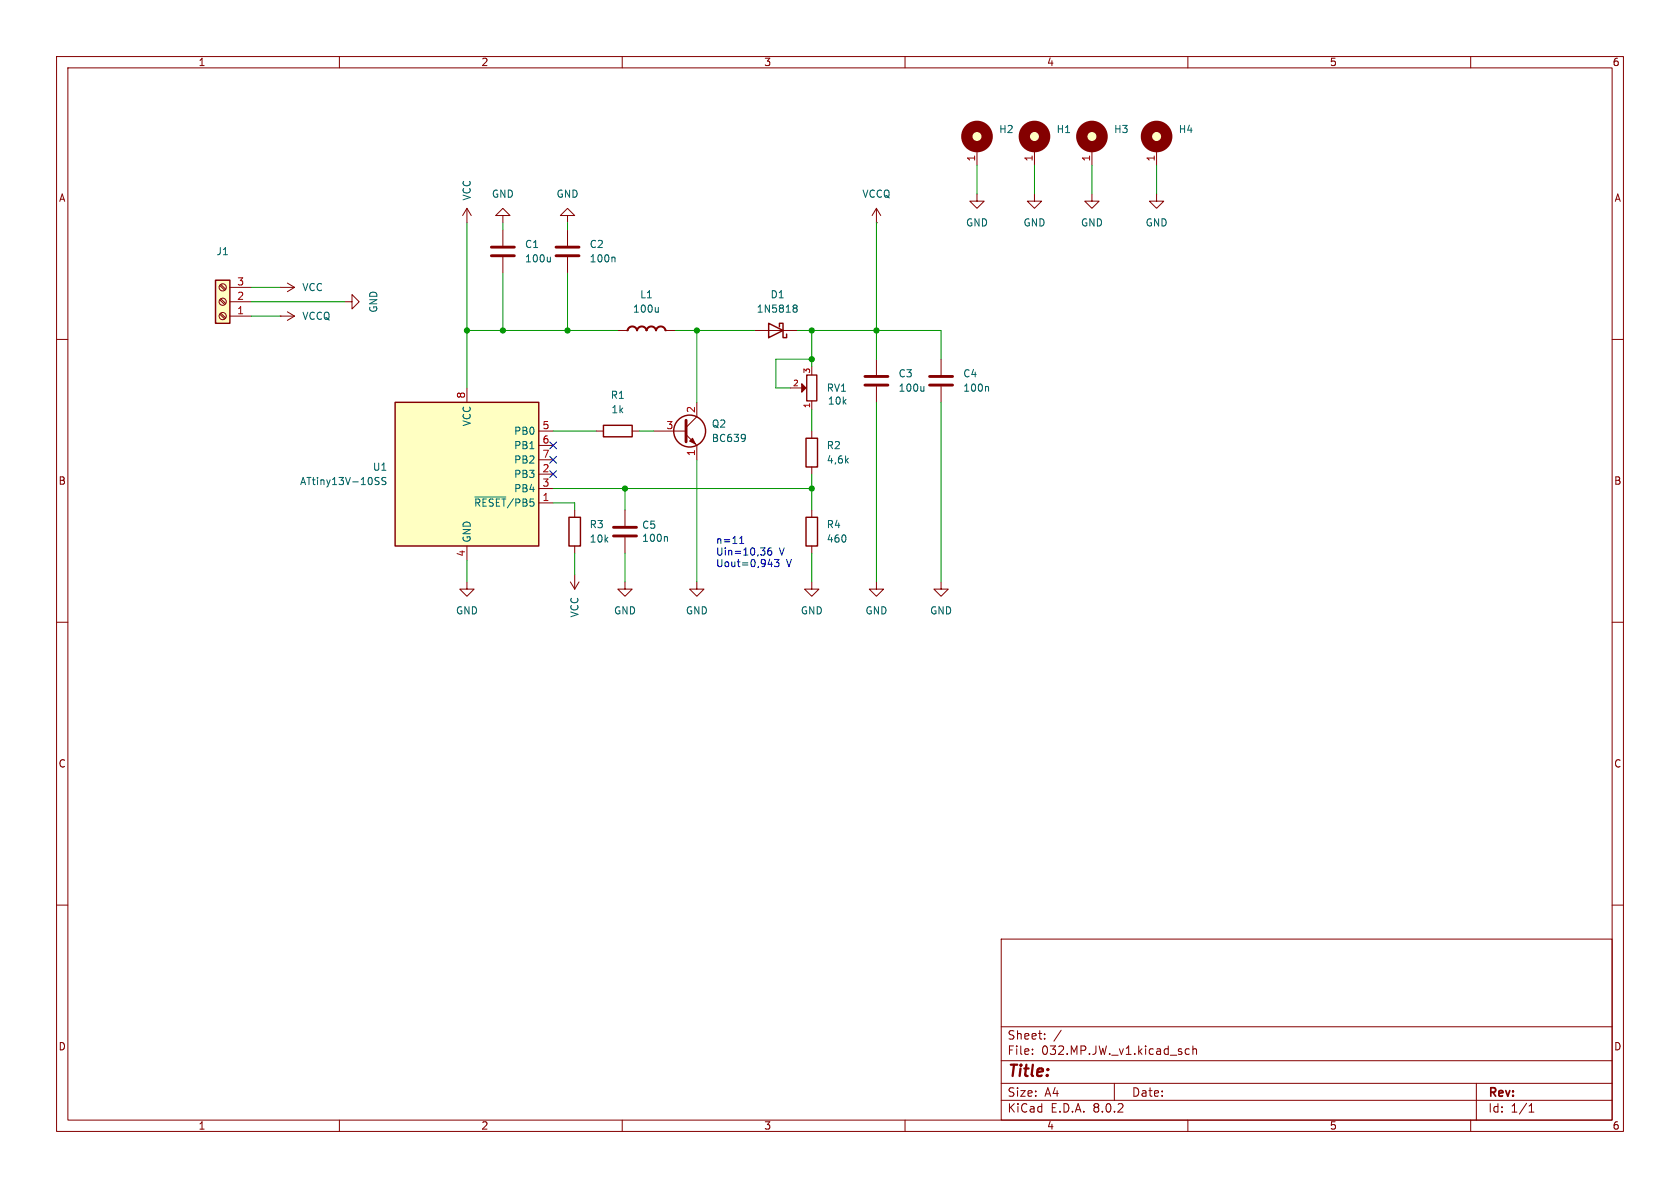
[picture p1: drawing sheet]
<svg xmlns="http://www.w3.org/2000/svg" width="297mm" height="210mm" viewBox="0 0 297 210" stroke-linecap="round" stroke-linejoin="round" font-family="sans-serif">
<g fill="none" stroke="#840000" stroke-width=".18">
<path d="M10 10h277v190h-277zM12 12h273v186h-273zM60 10v2M110 10v2M160 10v2M210 10v2M260 10v2M10 60h2M49.5 50.8h2.6M50.8 50l1.3 .8M52.1 50.8l-1.3 .8M100.3 40.6v2.8"/>
<path d="M100.3 45.5v2.8M109.2 58.4h1.6M117.8 58.4h1.6M285 60h2M115.6 76.2h5.7M121.3 76.8l1.9 1.9v2.6M123.2 71.1v2.6l-1.9 1.9M154.9 63.5v2.8M154.9 68.3v2.8M10 110h2M285 110h2M10 160h2"/>
<path d="M285 160h2M177 166h108v32h-108zM60 198v2M110 198v2M160 198v2M177 194.5h108M177 191.5h108M177 187.5h108M177 181.5h108M182.5 186.3v.1M182.5 185.5v.1M184.7 183.6v.1"/>
<path d="M184.7 182.8v.1M187.6 182.1l-1.3 2M197 191.5v3M210 198v2M210.2 185.5l-.4-.1-.3 .3v.4l.2 .2h.5M210.9 185.5l.2-.1 .4 .1v.9M210.9 184.9v1.5M260 198v2M261 191.5v6.5M270.3 196.6h.9M270.3 195.5l.4-.4v1.5"/>
</g>
<g fill="none" stroke="#840000" stroke-width=".25">
<path d="M110.8 58.4h.2a.8 .8 0 0 1 .8-.6 .8 .8 0 0 1 .8 .6M110.9 58.4a.9 .9 0 0 1 .9-.7 .9 .9 0 0 1 .9 .7M112.6 58.4a.9 .9 0 0 1 .9-.7 .9 .9 0 0 1 .9 .7M112.6 58.4h.1M112.7 58.4a.8 .8 0 0 1 .8-.6 .8 .8 0 0 1 .7 .6M114.2 58.4a.9 .9 0 0 1 .9-.7 .9 .9 0 0 1 .9 .7M114.2 58.4h.2M114.4 58.4a.8 .8 0 0 1 .7-.6 .8 .8 0 0 1 .8 .6M115.9 58.4a.9 .9 0 0 1 .9-.7 .9 .9 0 0 1 .9 .7M115.9 58.4h.1M116 58.4a.8 .8 0 0 1 .8-.6 .8 .8 0 0 1 .8 .6h.2"/>
<circle cx="121.9" cy="76.2" r="2.82"/>
</g>
<path d="M108.5 45.5l.2 .1v.7M116.4 54.3v.9M116.4 55.1l-.2 .1M131.6 76.8l.1 .1a1.07 1.07 0 0 1-.1 1M131.8 77.3l-.2 .2M163.3 68.3v.9M163.3 69l-.1 .2" fill="none" stroke="#006464" stroke-width=".18"/>
<path d="M98.3 45.2h4.1M98.3 43.7h4.1M121.3 74.3v3.8M152.9 68.1h4.1M152.9 66.5h4.1" fill="none" stroke="#840000" stroke-width=".51"/>
<path d="M121.9 78l.5-.5 .5 1z" fill="#840000" stroke="#840000" stroke-width=".18"/>
<path d="M38.1 49.5h2.5v7.7h-2.5z" fill="#ffffc2"/>
<path d="M38.1 49.5h2.5v7.7h-2.5zM106.7 75.2h5.1v2h-5.1z" fill="none" stroke="#840000" stroke-width=".25"/>
<g fill="none" stroke="#840000" stroke-width=".18">
<path d="M88.9 38.1h1.3l-1.3-1.3-1.3 1.3h1.3v1.3M38.9 50.5l.8 .8M38.9 53l.8 .8M38.9 55.5l.8 .9M39 50.3l.9 .8M39 52.8l.9 .9M39 55.4l.9 .8M40.6 55.9h3.8M40.6 53.3h3.8M40.6 50.8h3.8M49.5 55.9h.1M49.5 55.9h2.6"/>
<path d="M50.8 55.1l1.3 .8M52.1 55.9l-1.3 .7M61 53.3h1.2v-1.2l1.3 1.2-1.3 1.3v-1.3M105.4 76.2h1.3M111.8 76.2h1.2M139.7 68.6h2M143.5 64.8v1.5M143.5 70.9v1.5M166.4 63.5v2.8M166.4 68.3v2.8M82.5 102.9v1.2h1.3l-1.3 1.3-1.2-1.3h1.2"/>
<circle cx="39.4" cy="53.3" r=".63"/>
<circle cx="39.4" cy="50.8" r=".63"/>
<circle cx="39.4" cy="55.9" r=".63"/>
</g>
<path d="M142.6 66.3h1.8v4.6h-1.8z" fill="none" stroke="#840000" stroke-width=".24"/>
<path d="M141.7 67.8l.8 .8-.8 .7z" fill="#840000" stroke="#840000" stroke-width=".18"/>
<path d="M164.3 68.1h4.1M164.3 66.5h4.1" fill="none" stroke="#840000" stroke-width=".51"/>
<path d="M174.6 68.3l.2 .2v.7" fill="none" stroke="#006464" stroke-width=".18"/>
<path d="M69.8 71.1h25.4v25.4h-25.4z" fill="#ffffc2"/>
<path d="M135.9 57.2l2.5 1.2-2.5 1.3zM137.8 57.8v-.6h.6v2.5h.7v-.6M69.8 71.1h25.4v25.4h-25.4zM142.5 77.5h2v5.1h-2zM100.6 91.4h2v5.1h-2zM142.5 91.4h2v5.1h-2z" fill="none" stroke="#840000" stroke-width=".25"/>
<g fill="none" stroke="#840000" stroke-width=".18">
<path d="M82.5 36.8v2.6M82.5 36.8l-.7 1.3M82.5 36.8l.8 1.3M100.3 38.1h1.3l-1.3-1.3-1.2 1.3h1.2v1.3M154.9 39.4h.1M154.9 36.8l-.7 1.3M154.9 36.8v2.6M154.9 36.8l.8 1.3M172.7 34.3v1.3h1.3l-1.3 1.2-1.3-1.2h1.3M172.7 26.7v2.5M182.9 34.3v1.3h1.2l-1.2 1.2-1.3-1.2h1.3M182.9 26.7v2.5"/>
<path d="M193 34.3v1.3h1.3l-1.3 1.2-1.2-1.2h1.2M193 26.7v2.5M204.5 34.3v1.3h1.2l-1.2 1.2-1.3-1.2h1.3M204.5 26.7v2.5M88.9 40.6v2.8M88.9 45.5v2.8M133.3 58.4h7.7M82.5 68.6v2.5M95.2 76.2h2.6M95.2 78.7h2.6M143.5 76.2v1.3M82.5 96.5v2.6"/>
<path d="M95.2 88.9h2.6M95.2 83.8h2.6M95.2 86.4h2.6M95.2 81.3h2.6M101.6 90.2v1.2M101.6 96.5v1.3M110.5 90.2v2.8M110.5 95v2.8M143.5 82.6v1.2M143.5 90.2v1.2M143.5 96.5v1.3M100.8 102.9l.8 1.2"/>
<path d="M101.6 101.6v2.5M102.4 102.9l-.8 1.2M110.5 102.9v1.2h1.3l-1.3 1.3-1.3-1.3h1.3M123.2 102.9v1.2h1.3l-1.3 1.3-1.3-1.3h1.3M143.5 102.9v1.2h1.3l-1.3 1.3-1.3-1.3h1.3M154.9 102.9v1.2h1.3l-1.3 1.3-1.2-1.3h1.2M166.4 102.9v1.2h1.2l-1.2 1.3-1.3-1.3h1.3"/>
<circle cx="172.7" cy="24.1" r="1.27"/>
<circle cx="182.9" cy="24.1" r="1.27"/>
<circle cx="193" cy="24.1" r="1.27"/>
<circle cx="204.5" cy="24.1" r="1.27"/>
</g>
<path d="M97.3 45.5v.8M97.3 46.2l-.2 .1M140.3 54.4l.1 .1M140.3 54l.4-.1 .2 .1v.2l-.2 .3M140.4 54.5h.3M140.4 54.5h-.1M140.7 54.5l.2 .2v.4l-.2 .1-.4-.1M66.5 85l.4 .1 .1 .3-.2 .3h-.3M66.5 84.4l.5 .1M68.2 84.5l-.5-.1-.1 .1v.4l.5 .2 .1 .3-.2 .3-.5-.1M83.9 87.9h5.5M117.8 94.9l.2 .1v.7" fill="none" stroke="#006464" stroke-width=".18"/>
<path d="M86.9 45.2h4M86.9 43.7h4M108.5 94.7h4M108.5 93.2h4" fill="none" stroke="#840000" stroke-width=".51"/>
<g fill="#ffffc2" stroke="#ffffc2" stroke-width=".18">
<circle cx="193" cy="24.1" r="1.27"/>
<circle cx="204.5" cy="24.1" r="1.27"/>
<circle cx="172.7" cy="24.1" r="1.27"/>
<circle cx="182.9" cy="24.1" r="1.27"/>
</g>
<g fill="none" stroke="#840000" stroke-width="2">
<circle cx="172.7" cy="24.1" r="1.8"/>
<circle cx="182.9" cy="24.1" r="1.8"/>
<circle cx="193" cy="24.1" r="1.8"/>
<circle cx="204.5" cy="24.1" r="1.8"/>
</g>
<path d="M130.8 96.1h.7M130.8 95.2l.3-.4v1.3M134.5 96.9h.7l-.4 .4M135.1 97.4l.1 .2-.1 .5M135.8 99.7h.8M136.3 96.9h-.3a.86 .86 0 0 0 0 1.2l.4-.1v-.4l-.2-.3-.4 .1-.1 .2M136.4 99.3v.9M136.9 98.9h.8l-.4 .5 .4 .1v.5l-.2 .2-.6-.2" fill="none" stroke="#0000c2" stroke-width=".18"/>
<g fill="none" stroke="#009600" stroke-width=".18">
<path d="M82.5 39.4v29.2M88.9 39.4v1.2M100.3 39.4v1.2M154.9 39.4v24.1M172.7 29.2v5.1M182.9 29.2v5.1M193 29.2v5.1M204.5 29.2v5.1M44.4 53.3h16.6M44.4 50.8h5.1M44.4 55.9h5.1M82.5 58.4h26.7"/>
<path d="M88.9 48.3v10.1M100.3 48.3v10.1M119.4 58.4h13.9M123.2 58.4v12.7M141 58.4h25.4v5.1M143.5 58.4v6.4M97.8 76.2h7.6M113 76.2h2.6M143.5 72.4v3.8M143.5 63.5h-6.3v5.1h2.5M154.9 71.1v31.8M166.4 71.1v31.8"/>
<path d="M82.5 99.1v3.8M97.8 86.4h45.7M97.8 88.9h3.8v1.3M101.6 97.8v3.8M110.5 86.4v3.8M110.5 97.8v5.1M123.2 81.3v21.6M143.5 83.8v6.4M143.5 97.8v5.1"/>
</g>
<path d="M97.2 78.1l1.2 1.2M98.4 78.1l-1.2 1.2M97.2 83.2l1.2 1.2M97.2 80.7l1.2 1.2M98.4 83.2l-1.2 1.2M98.4 80.7l-1.2 1.2" fill="none" stroke="#000084" stroke-width=".18"/>
<g fill="#009600" stroke="#009600" stroke-width=".18">
<circle cx="100.3" cy="58.4" r=".46"/>
<circle cx="110.5" cy="86.4" r=".46"/>
<circle cx="82.5" cy="58.4" r=".46"/>
<circle cx="88.9" cy="58.4" r=".46"/>
<circle cx="123.2" cy="58.4" r=".46"/>
<circle cx="143.5" cy="58.4" r=".46"/>
<circle cx="143.5" cy="86.4" r=".46"/>
<circle cx="154.9" cy="58.4" r=".46"/>
<circle cx="143.5" cy="63.5" r=".46"/>
</g>
<text font-size="2.8" fill="#840000" x="178" y="190.9">Title:</text>
<g font-size="2.1" fill="#840000">
<text x="178" y="184">Sheet:</text>
<text x="178" y="186.7">File:</text>
<text x="184.1" y="186.7">032.MP.JW._v1.kicad_sch</text>
<text x="178" y="196.9">KiCad</text>
<text x="178" y="194.1">Size:</text>
<text x="184.7" y="194.1">A4</text>
<text x="185.7" y="196.9">E.D.A.</text>
<text x="193.3" y="196.9">8.0.2</text>
<text x="200" y="194.1">Date:</text>
<text x="263" y="194.3">Rev:</text>
<text x="263" y="196.9">Id:</text>
<text x="267.1" y="196.9">1/1</text>
</g>
<g font-size="1.8" fill="#840000">
<text x="35" y="11.9">1</text>
<text x="85" y="11.9">2</text>
<text x="135" y="11.9">3</text>
<text x="185" y="11.9">4</text>
<text x="235" y="11.9">5</text>
<text x="285" y="11.9">6</text>
<text x="10.3" y="35.9">A</text>
<text x="285.3" y="35.9">A</text>
<text x="10.3" y="85.9">B</text>
<text x="285.3" y="85.9">B</text>
<text x="10.3" y="135.9">C</text>
<text x="285.3" y="135.9">C</text>
<text x="10.3" y="185.9">D</text>
<text x="285.3" y="185.9">D</text>
<text x="35" y="199.9">1</text>
<text x="85" y="199.9">2</text>
<text x="135" y="199.9">3</text>
<text x="185" y="199.9">4</text>
<text x="235" y="199.9">5</text>
<text x="285" y="199.9">6</text>
</g>
<g font-size="1.8" fill="#006464">
<text x="176.5" y="23.7">H2</text>
<text x="186.7" y="23.7">H1</text>
<text x="196.9" y="23.7">H3</text>
<text x="208.3" y="23.7">H4</text>
<text x="83.4" y="35.6" transform="rotate(-90 83.4 35.6)">VCC</text>
<text x="86.9" y="35.2">GND</text>
<text x="98.3" y="35.2">GND</text>
<text x="152.4" y="35.2">VCCQ</text>
<text x="170.7" y="40.2">GND</text>
<text x="180.8" y="40.2">GND</text>
<text x="191" y="40.2">GND</text>
<text x="202.4" y="40.2">GND</text>
<text x="38.2" y="45.3">J1</text>
<text x="92.7" y="44">C1</text>
<text x="92.7" y="46.6">100u</text>
<text x="104.1" y="44">C2</text>
<text x="104.1" y="46.6">100n</text>
<text x="53.3" y="51.7">VCC</text>
<text x="113.1" y="52.9">L1</text>
<text x="136.1" y="52.9">D1</text>
<text x="53.3" y="56.7">VCCQ</text>
<text x="66.9" y="55.4" transform="rotate(-90 66.9 55.4)">GND</text>
<text x="111.8" y="55.5">100u</text>
<text x="133.7" y="55.5">1N5818</text>
<text x="107.9" y="70.7">R1</text>
<text x="146.1" y="69.4">RV1</text>
<text x="146.3" y="71.7">10k</text>
<text x="158.8" y="66.9">C3</text>
<text x="158.8" y="69.4">100u</text>
<text x="170.2" y="66.9">C4</text>
<text x="170.2" y="69.4">100n</text>
<text x="83.4" y="75.5" transform="rotate(-90 83.4 75.5)">VCC</text>
<text x="90.8" y="77.1">PB0</text>
<text x="108" y="73.3">1k</text>
<text x="125.7" y="75.8">Q2</text>
<text x="65.8" y="83.4">U1</text>
<text x="90.8" y="79.6">PB1</text>
<text x="90.8" y="82.1">PB2</text>
<text x="125.7" y="78.3">BC639</text>
<text x="146.1" y="79.6">R2</text>
<text x="146.1" y="82.1">4,6k</text>
<text x="52.9" y="86">ATtiny13V-10SS</text>
<text x="83.7" y="89.8">~{RESET}/PB5</text>
<text x="90.8" y="84.7">PB3</text>
<text x="90.8" y="87.2">PB4</text>
<text x="104.1" y="93.6">R3</text>
<text x="113.4" y="93.7">C5</text>
<text x="113.4" y="96">100n</text>
<text x="146.1" y="93.6">R4</text>
<text x="83.4" y="96" transform="rotate(-90 83.4 96)">GND</text>
<text x="104.1" y="96.1">10k</text>
<text x="146.1" y="96.1">460</text>
<text x="80.5" y="108.8">GND</text>
<text x="102.5" y="109.3" transform="rotate(-90 102.5 109.3)">VCC</text>
<text x="108.5" y="108.8">GND</text>
<text x="121.2" y="108.8">GND</text>
<text x="141.5" y="108.8">GND</text>
<text x="152.9" y="108.8">GND</text>
<text x="164.3" y="108.8">GND</text>
</g>
<g font-size="1.8" fill="#a90000">
<text x="172.5" y="28.6" transform="rotate(-90 172.5 28.6)">1</text>
<text x="182.6" y="28.6" transform="rotate(-90 182.6 28.6)">1</text>
<text x="192.8" y="28.6" transform="rotate(-90 192.8 28.6)">1</text>
<text x="204.2" y="28.6" transform="rotate(-90 204.2 28.6)">1</text>
<text x="41.8" y="53.1">2</text>
<text x="41.8" y="50.5">3</text>
<text x="41.8" y="55.6">1</text>
<text x="82.3" y="70.6" transform="rotate(-90 82.3 70.6)">8</text>
<text x="95.8" y="75.9">5</text>
<text x="117.7" y="75.9">3</text>
<text x="122.9" y="73.1" transform="rotate(-90 122.9 73.1)">2</text>
<text x="95.8" y="83.6">2</text>
<text x="95.8" y="78.5">6</text>
<text x="95.8" y="81">7</text>
<text x="122.9" y="80.7" transform="rotate(-90 122.9 80.7)">1</text>
<text x="95.8" y="88.6">1</text>
<text x="95.8" y="86.1">3</text>
<text x="82.3" y="98.5" transform="rotate(-90 82.3 98.5)">4</text>
</g>
<g font-size="1.8" fill="#0000c2">
<text x="126.5" y="96.2">n=11</text>
<text x="126.5" y="98.3">Uin=10,36</text>
<text x="126.5" y="100.3">Uout=0,943</text>
<text x="137.8" y="98.3">V</text>
<text x="139" y="100.3">V</text>
</g>
<g font-size="1.4" fill="#a90000">
<text x="140.1" y="68.3">2</text>
<text x="143.3" y="66.1" transform="rotate(-90 143.3 66.1)">3</text>
<text x="143.3" y="72.2" transform="rotate(-90 143.3 72.2)">1</text>
</g>
</svg>
